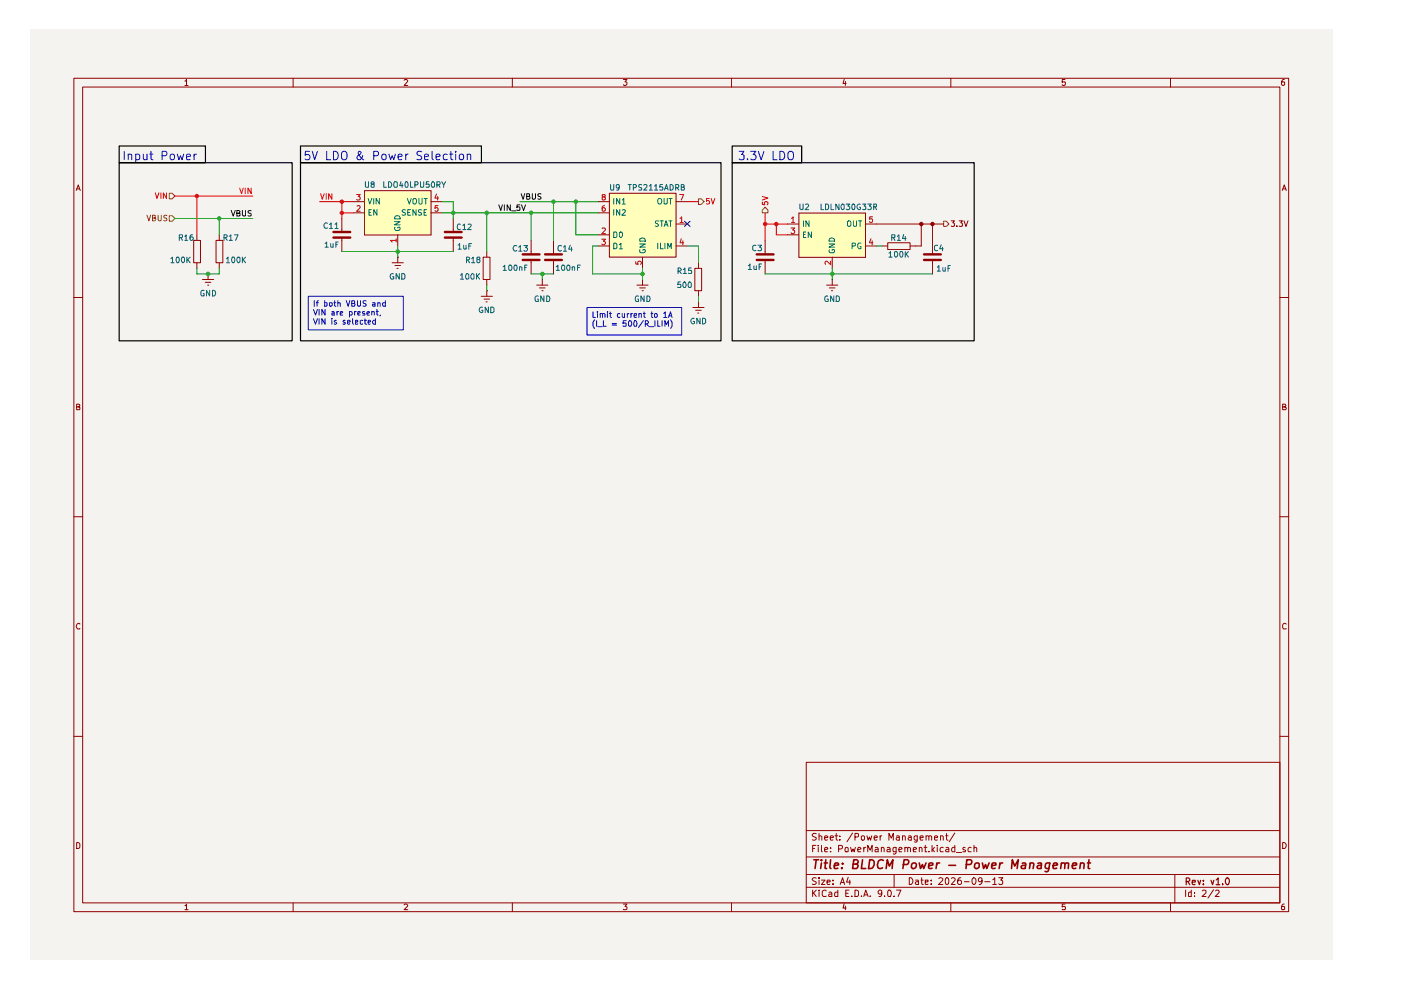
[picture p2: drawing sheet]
(kicad_sch
 (version 20250114)
 (generator "eeschema")
 (generator_version "9.0")
 (paper "A4")
 (title_block
  (title "BLDCM Power - Power Management")
  (date "2026-09-13")
  (rev "v1.0"))
 (lib_symbols
  (symbol "BrenoCQ:C"
   (pin_numbers (hide yes))
   (pin_names (hide yes)) (exclude_from_sim no) (in_bom yes) (on_board yes)
   (property "Reference" "C?" (at -2.54 2.54 0) (effects (font (size 1.27 1.27))))
   (property "Value" "C" (at 2.54 2.54 0) (effects (font (size 1.27 1.27))))
   (property "Footprint" "BrenoCQ:C_0402" (at 0 -5.08 0) (effects (font (size 1.27 1.27)) (hide yes)))
   (property "Datasheet" "" (at 0 0 0) (effects (font (size 1.27 1.27)) (hide yes)))
   (property "Description" "Unpolarized capacitor" (at 0 -3.175 0) (effects (font (size 1.27 1.27)) (hide yes)))
   (symbol "C_1_1"
    (polyline (pts (xy -1.27 0) (xy -0.635 0)) (stroke (width 0) (type default)) (fill (type none)))
    (polyline (pts (xy -0.635 1.905) (xy -0.635 -1.905)) (stroke (width 0.508) (type solid)) (fill (type none)))
    (polyline (pts (xy 0.635 1.905) (xy 0.635 -1.905)) (stroke (width 0.508) (type solid)) (fill (type none)))
    (polyline (pts (xy 1.27 0) (xy 0.635 0)) (stroke (width 0) (type default)) (fill (type none)))
    (pin passive line (at -3.81 0 0) (length 2.54) (name "1" (effects (font (size 1.27 1.27)))) (number "1" (effects (font (size 1.27 1.27)))))
    (pin passive line (at 3.81 0 180) (length 2.54) (name "2" (effects (font (size 1.27 1.27)))) (number "2" (effects (font (size 1.27 1.27))))))
   (embedded_fonts no))
  (symbol "BrenoCQ:GND"
   (power)
   (pin_numbers (hide yes))
   (pin_names
    (offset 0) (hide yes)) (exclude_from_sim no) (in_bom yes) (on_board yes)
   (property "Reference" "#PWR" (at 0 -6.35 0) (effects (font (size 1.27 1.27)) (hide yes)))
   (property "Value" "GND" (at 0 -3.81 0) (effects (font (size 1.27 1.27))))
   (property "Footprint" "" (at 0 0 0) (effects (font (size 1.27 1.27)) (hide yes)))
   (property "Datasheet" "" (at 0 0 0) (effects (font (size 1.27 1.27)) (hide yes)))
   (property "Description" "Ground power symbol" (at 0 -8.255 0) (effects (font (size 1.27 1.27)) (hide yes)))
   (symbol "GND_0_1"
    (polyline (pts (xy -0.635 -1.905) (xy 0.635 -1.905)) (stroke (width 0) (type default)) (fill (type none)))
    (polyline (pts (xy -0.127 -2.54) (xy 0.127 -2.54)) (stroke (width 0) (type default)) (fill (type none)))
    (polyline (pts (xy 0 -1.27) (xy 0 0)) (stroke (width 0) (type default)) (fill (type none)))
    (polyline (pts (xy 1.27 -1.27) (xy -1.27 -1.27)) (stroke (width 0) (type default)) (fill (type none))))
   (symbol "GND_1_1"
    (pin power_in line (at 0 0 270) (length 0) (name "~" (effects (font (size 1.27 1.27)))) (number "1" (effects (font (size 1.27 1.27))))))
   (embedded_fonts no))
  (symbol "BrenoCQ:LDLN030G33R" (exclude_from_sim no) (in_bom yes) (on_board yes)
   (property "Reference" "U?" (at -8.255 6.35 0) (effects (font (size 1.27 1.27))))
   (property "Value" "LDLN030G33R" (at -0.635 -19.05 0) (effects (font (size 1.27 1.27))))
   (property "Footprint" "BrenoCQ:TSOT-23-5" (at 0 -24.765 0) (effects (font (size 1.27 1.27)) (hide yes)))
   (property "Datasheet" "https://www.st.com/resource/en/datasheet/ldln030.pdf" (at 0 -22.86 0) (effects (font (size 1.27 1.27)) (hide yes)))
   (property "Description" "LDO Voltage Regulators 300mA 3.3V ultra-low noise LDO Power Good and Soft Start" (at 0 -20.955 0) (effects (font (size 1.27 1.27)) (hide yes)))
   (symbol "LDLN030G33R_1_0"
    (rectangle (start -7.62 5.08) (end 7.62 -5.08) (stroke (width 0.0254) (type solid) (color 128 0 0 1)) (fill (type background)))
    (pin power_in line (at -10.16 2.54 0) (length 2.54) (name "IN" (effects (font (size 1.27 1.27)))) (number "1" (effects (font (size 1.27 1.27)))))
    (pin input line (at -10.16 0 0) (length 2.54) (name "EN" (effects (font (size 1.27 1.27)))) (number "3" (effects (font (size 1.27 1.27)))))
    (pin power_in line (at 0 -7.62 90) (length 2.54) (name "GND" (effects (font (size 1.27 1.27)))) (number "2" (effects (font (size 1.27 1.27)))))
    (pin power_out line (at 10.16 2.54 180) (length 2.54) (name "OUT" (effects (font (size 1.27 1.27)))) (number "5" (effects (font (size 1.27 1.27)))))
    (pin output line (at 10.16 -2.54 180) (length 2.54) (name "PG" (effects (font (size 1.27 1.27)))) (number "4" (effects (font (size 1.27 1.27))))))
   (embedded_fonts no))
  (symbol "BrenoCQ:LDO40LPU50RY" (exclude_from_sim no) (in_bom yes) (on_board yes)
   (property "Reference" "U?" (at -6.35 6.35 0) (effects (font (size 1.27 1.27))))
   (property "Value" "LDO40LPU50RY" (at 4.445 6.35 0) (effects (font (size 1.27 1.27))))
   (property "Footprint" "BrenoCQ:DFN-6-3x3" (at 0 -24.13 0) (effects (font (size 1.27 1.27)) (hide yes)))
   (property "Datasheet" "https://www.st.com/resource/en/datasheet/ldo40l.pdf" (at 0.635 -21.59 0) (effects (font (size 1.27 1.27)) (hide yes)))
   (property "Description" "LDO Voltage Regulators 400 mA 5 V output, 38 V input low-dropout regulator, 45 uA quiescent current" (at 0.635 -19.05 0) (effects (font (size 1.27 1.27)) (hide yes)))
   (symbol "LDO40LPU50RY_1_0"
    (rectangle (start -7.62 5.08) (end 7.62 -5.08) (stroke (width 0.0254) (type solid) (color 128 0 0 1)) (fill (type background)))
    (pin power_in line (at -10.16 2.54 0) (length 2.54) (name "VIN" (effects (font (size 1.27 1.27)))) (number "3" (effects (font (size 1.27 1.27)))))
    (pin input line (at -10.16 0 0) (length 2.54) (name "EN" (effects (font (size 1.27 1.27)))) (number "2" (effects (font (size 1.27 1.27)))))
    (pin power_in line (at 0 -7.62 90) (length 2.54) (name "GND" (effects (font (size 1.27 1.27)))) (number "1" (effects (font (size 1.27 1.27)))))
    (pin power_in line (at 0 -7.62 90) (length 2.54) (hide yes) (name "PAD" (effects (font (size 1.27 1.27)))) (number "PAD" (effects (font (size 1.27 1.27)))))
    (pin power_out line (at 10.16 2.54 180) (length 2.54) (name "VOUT" (effects (font (size 1.27 1.27)))) (number "4" (effects (font (size 1.27 1.27)))))
    (pin input line (at 10.16 0 180) (length 2.54) (name "SENSE" (effects (font (size 1.27 1.27)))) (number "5" (effects (font (size 1.27 1.27)))))
    (pin no_connect line (at 10.16 -2.54 180) (length 2.54) (hide yes) (name "NC" (effects (font (size 1.27 1.27)))) (number "6" (effects (font (size 1.27 1.27))))))
   (embedded_fonts no))
  (symbol "BrenoCQ:R"
   (pin_numbers (hide yes))
   (pin_names
    (offset 0) (hide yes)) (exclude_from_sim no) (in_bom yes) (on_board yes)
   (property "Reference" "R?" (at -1.905 1.905 0) (effects (font (size 1.27 1.27))))
   (property "Value" "R" (at 2.54 1.905 0) (effects (font (size 1.27 1.27))))
   (property "Footprint" "BrenoCQ:R_0402" (at 0 -3.81 0) (effects (font (size 1.27 1.27)) (hide yes)))
   (property "Datasheet" "" (at 0 0 0) (effects (font (size 1.27 1.27)) (hide yes)))
   (property "Description" "Resistor" (at 0 -1.905 0) (effects (font (size 1.27 1.27)) (hide yes)))
   (symbol "R_0_1"
    (rectangle (start -2.54 0.762) (end 2.54 -0.762) (stroke (width 0) (type default)) (fill (type none))))
   (symbol "R_1_1"
    (pin passive line (at -3.81 0 0) (length 1.27) (name "1" (effects (font (size 1.27 1.27)))) (number "1" (effects (font (size 1.27 1.27)))))
    (pin passive line (at 3.81 0 180) (length 1.27) (name "2" (effects (font (size 1.27 1.27)))) (number "2" (effects (font (size 1.27 1.27))))))
   (embedded_fonts no))
  (symbol "BrenoCQ:TPS2115ADRB" (exclude_from_sim no) (in_bom yes) (on_board yes)
   (property "Reference" "U?" (at -6.35 8.255 0) (effects (font (size 1.27 1.27))))
   (property "Value" "TPS2115ADRB" (at 3.175 8.255 0) (effects (font (size 1.27 1.27))))
   (property "Footprint" "BrenoCQ:VSON-8" (at 0 -25.4 0) (effects (font (size 1.27 1.27)) (hide yes)))
   (property "Datasheet" "https://www.ti.com/lit/ds/symlink/tps2115a.pdf?ts=1751099558073" (at 0 -22.86 0) (effects (font (size 1.27 1.27)) (hide yes)))
   (property "Description" "Two-Input, One-Output Power Multiplexer. Input 2.8 V to 5.5 V" (at 0 -20.955 0) (effects (font (size 1.27 1.27)) (hide yes)))
   (symbol "TPS2115ADRB_1_0"
    (pin power_in line (at -10.16 5.08 0) (length 2.54) (name "IN1" (effects (font (size 1.27 1.27)))) (number "8" (effects (font (size 1.27 1.27)))))
    (pin power_in line (at -10.16 2.54 0) (length 2.54) (name "IN2" (effects (font (size 1.27 1.27)))) (number "6" (effects (font (size 1.27 1.27)))))
    (pin input line (at -10.16 -2.54 0) (length 2.54) (name "D0" (effects (font (size 1.27 1.27)))) (number "2" (effects (font (size 1.27 1.27)))))
    (pin input line (at -10.16 -5.08 0) (length 2.54) (name "D1" (effects (font (size 1.27 1.27)))) (number "3" (effects (font (size 1.27 1.27)))))
    (pin power_in line (at 0 -10.16 90) (length 2.54) (name "GND" (effects (font (size 1.27 1.27)))) (number "5" (effects (font (size 1.27 1.27)))))
    (pin power_in line (at 0 -10.16 90) (length 2.54) (hide yes) (name "PAD" (effects (font (size 1.27 1.27)))) (number "PAD" (effects (font (size 1.27 1.27)))))
    (pin power_out line (at 10.16 5.08 180) (length 2.54) (name "OUT" (effects (font (size 1.27 1.27)))) (number "7" (effects (font (size 1.27 1.27)))))
    (pin output line (at 10.16 0 180) (length 2.54) (name "STAT" (effects (font (size 1.27 1.27)))) (number "1" (effects (font (size 1.27 1.27)))))
    (pin input line (at 10.16 -5.08 180) (length 2.54) (name "ILIM" (effects (font (size 1.27 1.27)))) (number "4" (effects (font (size 1.27 1.27))))))
   (symbol "TPS2115ADRB_1_1"
    (rectangle (start -7.62 6.985) (end 7.62 -7.62) (stroke (width 0) (type solid)) (fill (type background))))
   (embedded_fonts no)))
 (rectangle
  (start 20.32 25.4)
  (end 40.005 29.21)
  (stroke (width 0.254) (type solid) (color 0 0 0 1))
  (fill (type none)))
 (rectangle
  (start 160.02 25.4)
  (end 175.895 29.21)
  (stroke (width 0.254) (type solid) (color 0 0 0 1))
  (fill (type none)))
 (rectangle
  (start 61.595 25.4)
  (end 102.87 29.21)
  (stroke (width 0.254) (type solid) (color 0 0 0 1))
  (fill (type none)))
 (rectangle
  (start 160.02 29.21)
  (end 215.265 69.85)
  (stroke (width 0.254) (type solid) (color 0 0 0 1))
  (fill (type none)))
 (rectangle
  (start 61.595 29.21)
  (end 157.48 69.85)
  (stroke (width 0.254) (type solid) (color 0 0 0 1))
  (fill (type none)))
 (rectangle
  (start 20.32 29.21)
  (end 59.69 69.85)
  (stroke (width 0.254) (type solid) (color 0 0 0 1))
  (fill (type none)))
 (text "Input Power"
  (exclude_from_sim no)
  (at 20.955 27.94 0)
  (effects (font (size 1.905 1.905)) (justify left)))
 (text "3.3V LDO"
  (exclude_from_sim no)
  (at 161.29 27.94 0)
  (effects (font (size 1.905 1.905)) (justify left)))
 (text "5V LDO & Power Selection"
  (exclude_from_sim no)
  (at 62.23 27.94 0)
  (effects (font (size 1.905 1.905)) (justify left)))
 (text_box "Limit current to 1A\n(I_L = 500/R_ILIM)"
  (exclude_from_sim no)
  (at 127 62.23 0)
  (size 21.59 6.35)
  (margins 0.9525 0.9525 0.9525 0.9525)
  (stroke (width 0) (type solid))
  (fill (type none))
  (effects (font (size 1.27 1.27)) (justify left top)))
 (text_box "If both VBUS and VIN are present, VIN is selected"
  (exclude_from_sim no)
  (at 63.5 59.69 0)
  (size 21.59 7.62)
  (margins 0.9525 0.9525 0.9525 0.9525)
  (stroke (width 0) (type solid))
  (fill (type none))
  (effects (font (size 1.27 1.27)) (justify left top)))
 (junction
  (at 38.1 36.83)
  (diameter 0)
  (color 0 0 0 0))
 (junction
  (at 71.12 38.1)
  (diameter 0)
  (color 0 0 0 0))
 (junction
  (at 71.12 40.64)
  (diameter 0)
  (color 0 0 0 0))
 (junction
  (at 205.74 43.18)
  (diameter 0)
  (color 0 0 0 0))
 (junction
  (at 182.88 54.61)
  (diameter 0)
  (color 0 0 0 0))
 (junction
  (at 40.64 54.61)
  (diameter 0)
  (color 0 0 0 0))
 (junction
  (at 167.64 43.18)
  (diameter 0)
  (color 0 0 0 0))
 (junction
  (at 96.52 40.64)
  (diameter 0)
  (color 0 0 0 0))
 (junction
  (at 124.46 38.1)
  (diameter 0)
  (color 0 0 0 0))
 (junction
  (at 116.84 54.61)
  (diameter 0)
  (color 0 0 0 0))
 (junction
  (at 119.38 38.1)
  (diameter 0)
  (color 0 0 0 0))
 (junction
  (at 83.82 49.53)
  (diameter 0)
  (color 0 0 0 0))
 (junction
  (at 203.2 43.18)
  (diameter 0)
  (color 0 0 0 0))
 (junction
  (at 104.14 40.64)
  (diameter 0)
  (color 0 0 0 0))
 (junction
  (at 43.18 41.91)
  (diameter 0)
  (color 0 0 0 0))
 (junction
  (at 139.7 54.61)
  (diameter 0)
  (color 0 0 0 0))
 (junction
  (at 114.3 40.64)
  (diameter 0)
  (color 0 0 0 0))
 (junction
  (at 170.18 43.18)
  (diameter 0)
  (color 0 0 0 0))
 (no_connect
  (at 149.86 43.18))
 (wire
  (pts (xy 116.84 54.61) (xy 116.84 55.88))
  (stroke (width 0) (type default)))
 (wire
  (pts (xy 205.74 43.18) (xy 205.74 46.99))
  (stroke (width 0) (type default)))
 (wire
  (pts (xy 71.12 38.1) (xy 73.66 38.1))
  (stroke (width 0) (type default)))
 (wire
  (pts (xy 139.7 54.61) (xy 139.7 55.88))
  (stroke (width 0) (type default)))
 (wire
  (pts (xy 128.27 54.61) (xy 139.7 54.61))
  (stroke (width 0) (type default)))
 (wire
  (pts (xy 93.98 38.1) (xy 96.52 38.1))
  (stroke (width 0) (type default)))
 (wire
  (pts (xy 152.4 48.26) (xy 152.4 52.07))
  (stroke (width 0) (type default)))
 (wire
  (pts (xy 43.18 54.61) (xy 40.64 54.61))
  (stroke (width 0) (type default)))
 (wire
  (pts (xy 114.3 40.64) (xy 129.54 40.64))
  (stroke (width 0) (type default)))
 (wire
  (pts (xy 43.18 53.34) (xy 43.18 54.61))
  (stroke (width 0) (type default)))
 (wire
  (pts (xy 116.84 54.61) (xy 114.3 54.61))
  (stroke (width 0) (type default)))
 (wire
  (pts (xy 83.82 49.53) (xy 96.52 49.53))
  (stroke (width 0) (type default)))
 (wire
  (pts (xy 203.2 43.18) (xy 203.2 48.26))
  (stroke (width 0) (type default)))
 (wire
  (pts (xy 149.86 38.1) (xy 152.4 38.1))
  (stroke (width 0) (type default)))
 (wire
  (pts (xy 170.18 43.18) (xy 167.64 43.18))
  (stroke (width 0) (type default)))
 (wire
  (pts (xy 182.88 53.34) (xy 182.88 54.61))
  (stroke (width 0) (type default)))
 (wire
  (pts (xy 66.04 38.1) (xy 71.12 38.1))
  (stroke (width 0) (type default)))
 (wire
  (pts (xy 172.72 45.72) (xy 170.18 45.72))
  (stroke (width 0) (type default)))
 (wire
  (pts (xy 111.76 38.1) (xy 119.38 38.1))
  (stroke (width 0) (type default)))
 (wire
  (pts (xy 40.64 54.61) (xy 38.1 54.61))
  (stroke (width 0) (type default)))
 (wire
  (pts (xy 38.1 36.83) (xy 38.1 45.72))
  (stroke (width 0) (type default)))
 (wire
  (pts (xy 71.12 40.64) (xy 73.66 40.64))
  (stroke (width 0) (type default)))
 (wire
  (pts (xy 119.38 38.1) (xy 119.38 46.99))
  (stroke (width 0) (type default)))
 (wire
  (pts (xy 71.12 49.53) (xy 83.82 49.53))
  (stroke (width 0) (type default)))
 (wire
  (pts (xy 128.27 48.26) (xy 128.27 54.61))
  (stroke (width 0) (type default)))
 (wire
  (pts (xy 43.18 41.91) (xy 43.18 45.72))
  (stroke (width 0) (type default)))
 (wire
  (pts (xy 152.4 59.69) (xy 152.4 60.96))
  (stroke (width 0) (type default)))
 (wire
  (pts (xy 71.12 38.1) (xy 71.12 40.64))
  (stroke (width 0) (type default)))
 (wire
  (pts (xy 129.54 48.26) (xy 128.27 48.26))
  (stroke (width 0) (type default)))
 (wire
  (pts (xy 167.64 40.64) (xy 167.64 43.18))
  (stroke (width 0) (type default)))
 (wire
  (pts (xy 83.82 50.8) (xy 83.82 49.53))
  (stroke (width 0) (type default)))
 (wire
  (pts (xy 201.93 48.26) (xy 203.2 48.26))
  (stroke (width 0) (type default)))
 (wire
  (pts (xy 205.74 43.18) (xy 208.28 43.18))
  (stroke (width 0) (type default)))
 (wire
  (pts (xy 33.02 41.91) (xy 43.18 41.91))
  (stroke (width 0) (type default)))
 (wire
  (pts (xy 43.18 41.91) (xy 50.8 41.91))
  (stroke (width 0) (type default)))
 (wire
  (pts (xy 182.88 54.61) (xy 182.88 55.88))
  (stroke (width 0) (type default)))
 (wire
  (pts (xy 96.52 40.64) (xy 96.52 41.91))
  (stroke (width 0) (type default)))
 (wire
  (pts (xy 38.1 36.83) (xy 50.8 36.83))
  (stroke (width 0) (type default)))
 (wire
  (pts (xy 203.2 43.18) (xy 205.74 43.18))
  (stroke (width 0) (type default)))
 (wire
  (pts (xy 129.54 45.72) (xy 124.46 45.72))
  (stroke (width 0) (type default)))
 (wire
  (pts (xy 71.12 40.64) (xy 71.12 41.91))
  (stroke (width 0) (type default)))
 (wire
  (pts (xy 104.14 57.15) (xy 104.14 58.42))
  (stroke (width 0) (type default)))
 (wire
  (pts (xy 193.04 43.18) (xy 203.2 43.18))
  (stroke (width 0) (type default)))
 (wire
  (pts (xy 167.64 54.61) (xy 182.88 54.61))
  (stroke (width 0) (type default)))
 (wire
  (pts (xy 38.1 53.34) (xy 38.1 54.61))
  (stroke (width 0) (type default)))
 (wire
  (pts (xy 170.18 43.18) (xy 170.18 45.72))
  (stroke (width 0) (type default)))
 (wire
  (pts (xy 33.02 36.83) (xy 38.1 36.83))
  (stroke (width 0) (type default)))
 (wire
  (pts (xy 104.14 40.64) (xy 114.3 40.64))
  (stroke (width 0) (type default)))
 (wire
  (pts (xy 104.14 40.64) (xy 104.14 49.53))
  (stroke (width 0) (type default)))
 (wire
  (pts (xy 83.82 48.26) (xy 83.82 49.53))
  (stroke (width 0) (type default)))
 (wire
  (pts (xy 167.64 43.18) (xy 167.64 46.99))
  (stroke (width 0) (type default)))
 (wire
  (pts (xy 172.72 43.18) (xy 170.18 43.18))
  (stroke (width 0) (type default)))
 (wire
  (pts (xy 124.46 38.1) (xy 124.46 45.72))
  (stroke (width 0) (type default)))
 (wire
  (pts (xy 93.98 40.64) (xy 96.52 40.64))
  (stroke (width 0) (type default)))
 (wire
  (pts (xy 114.3 40.64) (xy 114.3 46.99))
  (stroke (width 0) (type default)))
 (wire
  (pts (xy 182.88 54.61) (xy 205.74 54.61))
  (stroke (width 0) (type default)))
 (wire
  (pts (xy 193.04 48.26) (xy 194.31 48.26))
  (stroke (width 0) (type default)))
 (wire
  (pts (xy 139.7 54.61) (xy 139.7 53.34))
  (stroke (width 0) (type default)))
 (wire
  (pts (xy 116.84 54.61) (xy 119.38 54.61))
  (stroke (width 0) (type default)))
 (wire
  (pts (xy 149.86 48.26) (xy 152.4 48.26))
  (stroke (width 0) (type default)))
 (wire
  (pts (xy 96.52 40.64) (xy 104.14 40.64))
  (stroke (width 0) (type default)))
 (wire
  (pts (xy 119.38 38.1) (xy 124.46 38.1))
  (stroke (width 0) (type default)))
 (wire
  (pts (xy 96.52 38.1) (xy 96.52 40.64))
  (stroke (width 0) (type default)))
 (wire
  (pts (xy 124.46 38.1) (xy 129.54 38.1))
  (stroke (width 0) (type default)))
 (label "VIN_5V"
  (at 106.68 40.64 0)
  (effects (font (size 1.27 1.27)) (justify left bottom)))
 (label "VIN"
  (at 66.04 38.1 0)
  (effects (font (size 1.27 1.27)) (justify left bottom)))
 (label "VBUS"
  (at 111.76 38.1 0)
  (effects (font (size 1.27 1.27)) (justify left bottom)))
 (label "VIN"
  (at 50.8 36.83 180)
  (effects (font (size 1.27 1.27)) (justify right bottom)))
 (label "VBUS"
  (at 50.8 41.91 180)
  (effects (font (size 1.27 1.27)) (justify right bottom)))
 (hierarchical_label "5V"
  (shape output)
  (at 152.4 38.1 0)
  (effects (font (size 1.27 1.27)) (justify left)))
 (hierarchical_label "VIN"
  (shape input)
  (at 33.02 36.83 180)
  (effects (font (size 1.27 1.27)) (justify right)))
 (hierarchical_label "3.3V"
  (shape output)
  (at 208.28 43.18 0)
  (effects (font (size 1.27 1.27)) (justify left)))
 (hierarchical_label "5V"
  (shape output)
  (at 167.64 40.64 90)
  (effects (font (size 1.27 1.27)) (justify left)))
 (hierarchical_label "VBUS"
  (shape input)
  (at 33.02 41.91 180)
  (effects (font (size 1.27 1.27)) (justify right)))
 (symbol
  (lib_id "BrenoCQ:R")
  (at 43.18 49.53 270)
  (unit 1)
  (exclude_from_sim no)
  (in_bom yes)
  (on_board yes)
  (dnp no)
  (property "Reference" "R17" (at 43.815 46.355 90) (effects (font (size 1.27 1.27)) (justify left)))
  (property "Value" "100K" (at 49.53 51.435 90) (effects (font (size 1.27 1.27)) (justify right)))
  (property "Footprint" "BLDCM:R_0402" (at 43.18 47.752 90) (effects (font (size 1.27 1.27)) (hide yes)))
  (property "Datasheet" "" (at 43.18 49.53 0) (effects (font (size 1.27 1.27)) (hide yes)))
  (property "Description" "Resistor" (at 41.275 49.53 0) (effects (font (size 1.27 1.27)) (hide yes)))
  (pin "2")
  (pin "1")
  (instances (project "PowerManagement" (path "" (reference "R?") (unit 1))) (project "BLDCM-Power" (path "" (reference "R17") (unit 1)))))
 (symbol
  (lib_id "BrenoCQ:C")
  (at 71.12 45.72 90)
  (unit 1)
  (exclude_from_sim no)
  (in_bom yes)
  (on_board yes)
  (dnp no)
  (property "Reference" "C11" (at 70.612 42.926 90) (effects (font (size 1.27 1.27)) (justify left bottom)))
  (property "Value" "1uF" (at 70.612 47.244 90) (effects (font (size 1.27 1.27)) (justify left bottom)))
  (property "Footprint" "BLDCM:C_0402" (at 76.2 45.72 0) (effects (font (size 1.27 1.27)) (hide yes)))
  (property "Datasheet" "" (at 71.12 45.72 0) (effects (font (size 1.27 1.27)) (hide yes)))
  (property "Description" "Unpolarized capacitor" (at 74.295 45.72 0) (effects (font (size 1.27 1.27)) (hide yes)))
  (pin "1")
  (pin "2")
  (instances (project "PowerManagement" (path "" (reference "C?") (unit 1))) (project "BLDCM-Power" (path "" (reference "C11") (unit 1)))))
 (symbol
  (lib_id "BrenoCQ:R")
  (at 38.1 49.53 270)
  (unit 1)
  (exclude_from_sim no)
  (in_bom yes)
  (on_board yes)
  (dnp no)
  (property "Reference" "R16" (at 33.655 46.355 90) (effects (font (size 1.27 1.27)) (justify left)))
  (property "Value" "100K" (at 31.75 51.435 90) (effects (font (size 1.27 1.27)) (justify left)))
  (property "Footprint" "BLDCM:R_0402" (at 38.1 47.752 90) (effects (font (size 1.27 1.27)) (hide yes)))
  (property "Datasheet" "" (at 38.1 49.53 0) (effects (font (size 1.27 1.27)) (hide yes)))
  (property "Description" "Resistor" (at 36.195 49.53 0) (effects (font (size 1.27 1.27)) (hide yes)))
  (pin "2")
  (pin "1")
  (instances (project "PowerManagement" (path "" (reference "R?") (unit 1))) (project "BLDCM-Power" (path "" (reference "R16") (unit 1)))))
 (symbol
  (lib_id "BrenoCQ:GND")
  (at 182.88 55.88 0)
  (unit 1)
  (exclude_from_sim no)
  (in_bom yes)
  (on_board yes)
  (dnp no)
  (property "Reference" "#PWR0116" (at 182.88 55.88 0) (effects (font (size 1.27 1.27)) (hide yes)))
  (property "Value" "GND" (at 182.88 60.325 0) (effects (font (size 1.27 1.27))))
  (property "Footprint" "" (at 182.88 55.88 0) (effects (font (size 1.27 1.27)) (hide yes)))
  (property "Datasheet" "" (at 182.88 55.88 0) (effects (font (size 1.27 1.27)) (hide yes)))
  (property "Description" "Ground power symbol" (at 182.88 64.135 0) (effects (font (size 1.27 1.27)) (hide yes)))
  (pin "1")
  (instances (project "PowerManagement" (path "" (reference "#PWR?") (unit 1))) (project "BLDCM-Power" (path "" (reference "#PWR0116") (unit 1)))))
 (symbol
  (lib_id "BrenoCQ:R")
  (at 152.4 55.88 270)
  (unit 1)
  (exclude_from_sim no)
  (in_bom yes)
  (on_board yes)
  (dnp no)
  (property "Reference" "R15" (at 147.32 53.975 90) (effects (font (size 1.27 1.27)) (justify left)))
  (property "Value" "500" (at 147.32 57.15 90) (effects (font (size 1.27 1.27)) (justify left)))
  (property "Footprint" "BLDCM:R_0402" (at 152.4 54.102 90) (effects (font (size 1.27 1.27)) (hide yes)))
  (property "Datasheet" "" (at 152.4 55.88 0) (effects (font (size 1.27 1.27)) (hide yes)))
  (property "Description" "Resistor" (at 150.495 55.88 0) (effects (font (size 1.27 1.27)) (hide yes)))
  (pin "2")
  (pin "1")
  (instances (project "PowerManagement" (path "" (reference "R?") (unit 1))) (project "BLDCM-Power" (path "" (reference "R15") (unit 1)))))
 (symbol
  (lib_id "BrenoCQ:C")
  (at 119.38 50.8 270)
  (unit 1)
  (exclude_from_sim no)
  (in_bom yes)
  (on_board yes)
  (dnp no)
  (property "Reference" "C14" (at 120.015 49.53 90) (effects (font (size 1.27 1.27)) (justify left bottom)))
  (property "Value" "100nF" (at 125.73 53.975 90) (effects (font (size 1.27 1.27)) (justify right bottom)))
  (property "Footprint" "BLDCM:C_0402" (at 114.3 50.8 0) (effects (font (size 1.27 1.27)) (hide yes)))
  (property "Datasheet" "" (at 119.38 50.8 0) (effects (font (size 1.27 1.27)) (hide yes)))
  (property "Description" "Unpolarized capacitor" (at 116.205 50.8 0) (effects (font (size 1.27 1.27)) (hide yes)))
  (pin "1")
  (pin "2")
  (instances (project "PowerManagement" (path "" (reference "C?") (unit 1))) (project "BLDCM-Power" (path "" (reference "C14") (unit 1)))))
 (symbol
  (lib_id "BrenoCQ:R")
  (at 104.14 53.34 270)
  (unit 1)
  (exclude_from_sim no)
  (in_bom yes)
  (on_board yes)
  (dnp no)
  (property "Reference" "R18" (at 99.06 51.435 90) (effects (font (size 1.27 1.27)) (justify left)))
  (property "Value" "100K" (at 97.79 55.245 90) (effects (font (size 1.27 1.27)) (justify left)))
  (property "Footprint" "BLDCM:R_0402" (at 104.14 51.562 90) (effects (font (size 1.27 1.27)) (hide yes)))
  (property "Datasheet" "" (at 104.14 53.34 0) (effects (font (size 1.27 1.27)) (hide yes)))
  (property "Description" "Resistor" (at 102.235 53.34 0) (effects (font (size 1.27 1.27)) (hide yes)))
  (pin "2")
  (pin "1")
  (instances (project "PowerManagement" (path "" (reference "R?") (unit 1))) (project "BLDCM-Power" (path "" (reference "R18") (unit 1)))))
 (symbol
  (lib_id "BrenoCQ:GND")
  (at 139.7 55.88 0)
  (unit 1)
  (exclude_from_sim no)
  (in_bom yes)
  (on_board yes)
  (dnp no)
  (property "Reference" "#PWR09" (at 139.7 55.88 0) (effects (font (size 1.27 1.27)) (hide yes)))
  (property "Value" "GND" (at 139.7 60.325 0) (effects (font (size 1.27 1.27))))
  (property "Footprint" "" (at 139.7 55.88 0) (effects (font (size 1.27 1.27)) (hide yes)))
  (property "Datasheet" "" (at 139.7 55.88 0) (effects (font (size 1.27 1.27)) (hide yes)))
  (property "Description" "Ground power symbol" (at 139.7 64.135 0) (effects (font (size 1.27 1.27)) (hide yes)))
  (pin "1")
  (instances (project "PowerManagement" (path "" (reference "#PWR?") (unit 1))) (project "BLDCM-Power" (path "" (reference "#PWR09") (unit 1)))))
 (symbol
  (lib_id "BrenoCQ:LDO40LPU50RY")
  (at 83.82 40.64 0)
  (unit 1)
  (exclude_from_sim no)
  (in_bom yes)
  (on_board yes)
  (dnp no)
  (property "Reference" "U8" (at 77.47 34.29 0) (effects (font (size 1.27 1.27))))
  (property "Value" "LDO40LPU50RY" (at 87.63 34.29 0) (effects (font (size 1.27 1.27))))
  (property "Footprint" "BLDCM:DFN-6-3x3" (at 83.82 64.77 0) (effects (font (size 1.27 1.27)) (hide yes)))
  (property "Datasheet" "https://www.st.com/resource/en/datasheet/ldo40l.pdf" (at 84.455 62.23 0) (effects (font (size 1.27 1.27)) (hide yes)))
  (property "Description" "LDO Voltage Regulators 400 mA 5 V output, 38 V input low-dropout regulator, 45 uA quiescent current" (at 84.455 59.69 0) (effects (font (size 1.27 1.27)) (hide yes)))
  (pin "2")
  (pin "1")
  (pin "6")
  (pin "PAD")
  (pin "4")
  (pin "3")
  (pin "5")
  (instances (project "PowerManagement" (path "" (reference "U?") (unit 1))) (project "BLDCM-Power" (path "" (reference "U8") (unit 1)))))
 (symbol
  (lib_id "BrenoCQ:TPS2115ADRB")
  (at 139.7 43.18 0)
  (unit 1)
  (exclude_from_sim no)
  (in_bom yes)
  (on_board yes)
  (dnp no)
  (property "Reference" "U9" (at 133.35 34.925 0) (effects (font (size 1.27 1.27))))
  (property "Value" "TPS2115ADRB" (at 142.875 34.925 0) (effects (font (size 1.27 1.27))))
  (property "Footprint" "BLDCM:VSON-8" (at 139.7 68.58 0) (effects (font (size 1.27 1.27)) (hide yes)))
  (property "Datasheet" "https://www.ti.com/lit/ds/symlink/tps2115a.pdf?ts=1751099558073" (at 139.7 66.04 0) (effects (font (size 1.27 1.27)) (hide yes)))
  (property "Description" "Two-Input, One-Output Power Multiplexer. Input 2.8 V to 5.5 V" (at 139.7 64.135 0) (effects (font (size 1.27 1.27)) (hide yes)))
  (pin "PAD")
  (pin "8")
  (pin "5")
  (pin "6")
  (pin "2")
  (pin "3")
  (pin "7")
  (pin "4")
  (pin "1")
  (instances (project "PowerManagement" (path "" (reference "U?") (unit 1))) (project "" (path "" (reference "U9") (unit 1)))))
 (symbol
  (lib_id "BrenoCQ:GND")
  (at 152.4 60.96 0)
  (unit 1)
  (exclude_from_sim no)
  (in_bom yes)
  (on_board yes)
  (dnp no)
  (property "Reference" "#PWR010" (at 152.4 60.96 0) (effects (font (size 1.27 1.27)) (hide yes)))
  (property "Value" "GND" (at 152.4 65.405 0) (effects (font (size 1.27 1.27))))
  (property "Footprint" "" (at 152.4 60.96 0) (effects (font (size 1.27 1.27)) (hide yes)))
  (property "Datasheet" "" (at 152.4 60.96 0) (effects (font (size 1.27 1.27)) (hide yes)))
  (property "Description" "Ground power symbol" (at 152.4 69.215 0) (effects (font (size 1.27 1.27)) (hide yes)))
  (pin "1")
  (instances (project "PowerManagement" (path "" (reference "#PWR?") (unit 1))) (project "BLDCM-Power" (path "" (reference "#PWR010") (unit 1)))))
 (symbol
  (lib_id "BrenoCQ:C")
  (at 114.3 50.8 270)
  (unit 1)
  (exclude_from_sim no)
  (in_bom yes)
  (on_board yes)
  (dnp no)
  (property "Reference" "C13" (at 109.855 49.53 90) (effects (font (size 1.27 1.27)) (justify left bottom)))
  (property "Value" "100nF" (at 113.665 53.975 90) (effects (font (size 1.27 1.27)) (justify right bottom)))
  (property "Footprint" "BLDCM:C_0402" (at 109.22 50.8 0) (effects (font (size 1.27 1.27)) (hide yes)))
  (property "Datasheet" "" (at 114.3 50.8 0) (effects (font (size 1.27 1.27)) (hide yes)))
  (property "Description" "Unpolarized capacitor" (at 111.125 50.8 0) (effects (font (size 1.27 1.27)) (hide yes)))
  (pin "1")
  (pin "2")
  (instances (project "PowerManagement" (path "" (reference "C?") (unit 1))) (project "BLDCM-Power" (path "" (reference "C13") (unit 1)))))
 (symbol
  (lib_id "BrenoCQ:GND")
  (at 104.14 58.42 0)
  (unit 1)
  (exclude_from_sim no)
  (in_bom yes)
  (on_board yes)
  (dnp no)
  (property "Reference" "#PWR012" (at 104.14 58.42 0) (effects (font (size 1.27 1.27)) (hide yes)))
  (property "Value" "GND" (at 104.14 62.865 0) (effects (font (size 1.27 1.27))))
  (property "Footprint" "" (at 104.14 58.42 0) (effects (font (size 1.27 1.27)) (hide yes)))
  (property "Datasheet" "" (at 104.14 58.42 0) (effects (font (size 1.27 1.27)) (hide yes)))
  (property "Description" "Ground power symbol" (at 104.14 66.675 0) (effects (font (size 1.27 1.27)) (hide yes)))
  (pin "1")
  (instances (project "PowerManagement" (path "" (reference "#PWR?") (unit 1))) (project "BLDCM-Power" (path "" (reference "#PWR012") (unit 1)))))
 (symbol
  (lib_id "BrenoCQ:GND")
  (at 83.82 50.8 0)
  (unit 1)
  (exclude_from_sim no)
  (in_bom yes)
  (on_board yes)
  (dnp no)
  (property "Reference" "#PWR08" (at 83.82 50.8 0) (effects (font (size 1.27 1.27)) (hide yes)))
  (property "Value" "GND" (at 83.82 55.245 0) (effects (font (size 1.27 1.27))))
  (property "Footprint" "" (at 83.82 50.8 0) (effects (font (size 1.27 1.27)) (hide yes)))
  (property "Datasheet" "" (at 83.82 50.8 0) (effects (font (size 1.27 1.27)) (hide yes)))
  (property "Description" "Ground power symbol" (at 83.82 59.055 0) (effects (font (size 1.27 1.27)) (hide yes)))
  (pin "1")
  (instances (project "PowerManagement" (path "" (reference "#PWR?") (unit 1))) (project "BLDCM-Power" (path "" (reference "#PWR08") (unit 1)))))
 (symbol
  (lib_id "BrenoCQ:C")
  (at 167.64 50.8 90)
  (unit 1)
  (exclude_from_sim no)
  (in_bom yes)
  (on_board yes)
  (dnp no)
  (property "Reference" "C3" (at 167.132 48.006 90) (effects (font (size 1.27 1.27)) (justify left bottom)))
  (property "Value" "1uF" (at 167.132 52.324 90) (effects (font (size 1.27 1.27)) (justify left bottom)))
  (property "Footprint" "BLDCM:C_0402" (at 172.72 50.8 0) (effects (font (size 1.27 1.27)) (hide yes)))
  (property "Datasheet" "" (at 167.64 50.8 0) (effects (font (size 1.27 1.27)) (hide yes)))
  (property "Description" "Unpolarized capacitor" (at 170.815 50.8 0) (effects (font (size 1.27 1.27)) (hide yes)))
  (pin "1")
  (pin "2")
  (instances (project "PowerManagement" (path "" (reference "C?") (unit 1))) (project "BLDCM-Power" (path "" (reference "C3") (unit 1)))))
 (symbol
  (lib_id "BrenoCQ:C")
  (at 205.74 50.8 90)
  (unit 1)
  (exclude_from_sim no)
  (in_bom yes)
  (on_board yes)
  (dnp no)
  (property "Reference" "C4" (at 208.534 48.006 90) (effects (font (size 1.27 1.27)) (justify left bottom)))
  (property "Value" "1uF" (at 210.185 52.705 90) (effects (font (size 1.27 1.27)) (justify left bottom)))
  (property "Footprint" "BLDCM:C_0402" (at 210.82 50.8 0) (effects (font (size 1.27 1.27)) (hide yes)))
  (property "Datasheet" "" (at 205.74 50.8 0) (effects (font (size 1.27 1.27)) (hide yes)))
  (property "Description" "Unpolarized capacitor" (at 208.915 50.8 0) (effects (font (size 1.27 1.27)) (hide yes)))
  (pin "1")
  (pin "2")
  (instances (project "PowerManagement" (path "" (reference "C?") (unit 1))) (project "BLDCM-Power" (path "" (reference "C4") (unit 1)))))
 (symbol
  (lib_id "BrenoCQ:R")
  (at 198.12 48.26 180)
  (unit 1)
  (exclude_from_sim no)
  (in_bom yes)
  (on_board yes)
  (dnp no)
  (property "Reference" "R14" (at 200.025 46.355 0) (effects (font (size 1.27 1.27)) (justify left)))
  (property "Value" "100K" (at 200.66 50.165 0) (effects (font (size 1.27 1.27)) (justify left)))
  (property "Footprint" "BLDCM:R_0402" (at 199.898 48.26 90) (effects (font (size 1.27 1.27)) (hide yes)))
  (property "Datasheet" "" (at 198.12 48.26 0) (effects (font (size 1.27 1.27)) (hide yes)))
  (property "Description" "Resistor" (at 198.12 46.355 0) (effects (font (size 1.27 1.27)) (hide yes)))
  (pin "2")
  (pin "1")
  (instances (project "PowerManagement" (path "" (reference "R?") (unit 1))) (project "BLDCM-Power" (path "" (reference "R14") (unit 1)))))
 (symbol
  (lib_id "BrenoCQ:LDLN030G33R")
  (at 182.88 45.72 0)
  (unit 1)
  (exclude_from_sim no)
  (in_bom yes)
  (on_board yes)
  (dnp no)
  (property "Reference" "U2" (at 176.53 39.37 0) (effects (font (size 1.27 1.27))))
  (property "Value" "LDLN030G33R" (at 186.69 39.37 0) (effects (font (size 1.27 1.27))))
  (property "Footprint" "BLDCM:TSOT-23-5" (at 182.88 70.485 0) (effects (font (size 1.27 1.27)) (hide yes)))
  (property "Datasheet" "https://www.st.com/resource/en/datasheet/ldln030.pdf" (at 182.88 68.58 0) (effects (font (size 1.27 1.27)) (hide yes)))
  (property "Description" "LDO Voltage Regulators 300mA 3.3V ultra-low noise LDO Power Good and Soft Start" (at 182.88 66.675 0) (effects (font (size 1.27 1.27)) (hide yes)))
  (pin "1")
  (pin "3")
  (pin "4")
  (pin "5")
  (pin "2")
  (instances (project "PowerManagement" (path "" (reference "U?") (unit 1))) (project "" (path "" (reference "U2") (unit 1)))))
 (symbol
  (lib_id "BrenoCQ:C")
  (at 96.52 45.72 90)
  (unit 1)
  (exclude_from_sim no)
  (in_bom yes)
  (on_board yes)
  (dnp no)
  (property "Reference" "C12" (at 100.965 43.18 90) (effects (font (size 1.27 1.27)) (justify left bottom)))
  (property "Value" "1uF" (at 100.965 47.625 90) (effects (font (size 1.27 1.27)) (justify left bottom)))
  (property "Footprint" "BLDCM:C_0402" (at 101.6 45.72 0) (effects (font (size 1.27 1.27)) (hide yes)))
  (property "Datasheet" "" (at 96.52 45.72 0) (effects (font (size 1.27 1.27)) (hide yes)))
  (property "Description" "Unpolarized capacitor" (at 99.695 45.72 0) (effects (font (size 1.27 1.27)) (hide yes)))
  (pin "1")
  (pin "2")
  (instances (project "PowerManagement" (path "" (reference "C?") (unit 1))) (project "BLDCM-Power" (path "" (reference "C12") (unit 1)))))
 (symbol
  (lib_id "BrenoCQ:GND")
  (at 40.64 54.61 0)
  (unit 1)
  (exclude_from_sim no)
  (in_bom yes)
  (on_board yes)
  (dnp no)
  (property "Reference" "#PWR011" (at 40.64 54.61 0) (effects (font (size 1.27 1.27)) (hide yes)))
  (property "Value" "GND" (at 40.64 59.055 0) (effects (font (size 1.27 1.27))))
  (property "Footprint" "" (at 40.64 54.61 0) (effects (font (size 1.27 1.27)) (hide yes)))
  (property "Datasheet" "" (at 40.64 54.61 0) (effects (font (size 1.27 1.27)) (hide yes)))
  (property "Description" "Ground power symbol" (at 40.64 62.865 0) (effects (font (size 1.27 1.27)) (hide yes)))
  (pin "1")
  (instances (project "PowerManagement" (path "" (reference "#PWR?") (unit 1))) (project "BLDCM-Power" (path "" (reference "#PWR011") (unit 1)))))
 (symbol
  (lib_id "BrenoCQ:GND")
  (at 116.84 55.88 0)
  (unit 1)
  (exclude_from_sim no)
  (in_bom yes)
  (on_board yes)
  (dnp no)
  (property "Reference" "#PWR07" (at 116.84 55.88 0) (effects (font (size 1.27 1.27)) (hide yes)))
  (property "Value" "GND" (at 116.84 60.325 0) (effects (font (size 1.27 1.27))))
  (property "Footprint" "" (at 116.84 55.88 0) (effects (font (size 1.27 1.27)) (hide yes)))
  (property "Datasheet" "" (at 116.84 55.88 0) (effects (font (size 1.27 1.27)) (hide yes)))
  (property "Description" "Ground power symbol" (at 116.84 64.135 0) (effects (font (size 1.27 1.27)) (hide yes)))
  (pin "1")
  (instances (project "PowerManagement" (path "" (reference "#PWR?") (unit 1))) (project "BLDCM-Power" (path "" (reference "#PWR07") (unit 1)))))
 (sheet_instances
  (path ""
   (page "1")))
 (embedded_fonts no))
